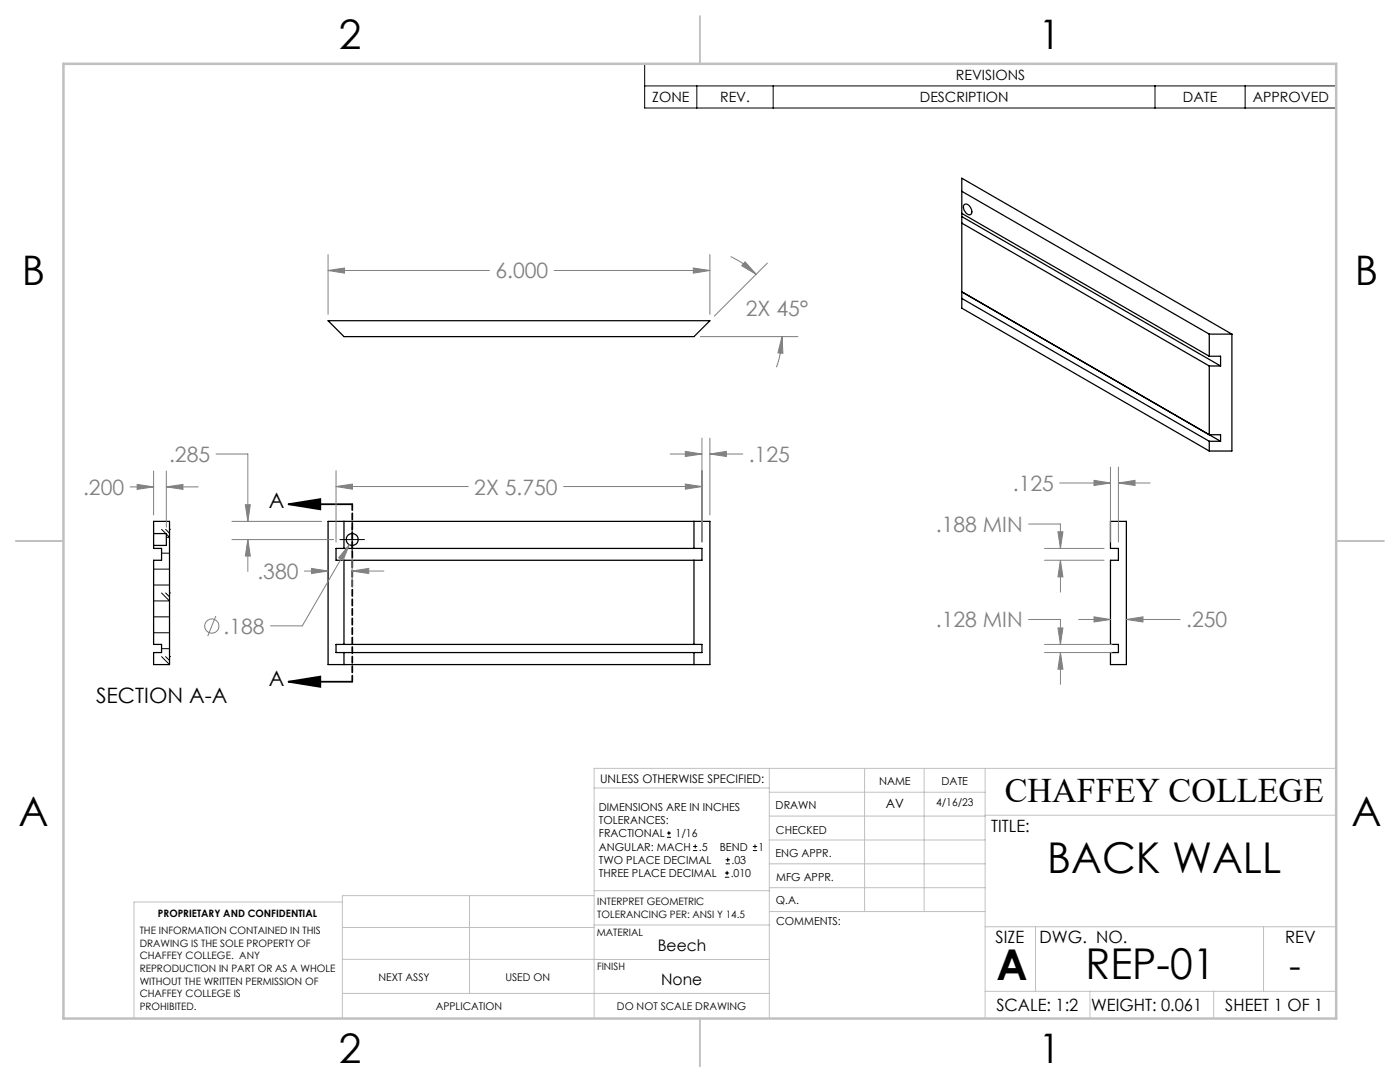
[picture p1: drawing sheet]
<svg xmlns="http://www.w3.org/2000/svg" width="279mm" height="216mm" viewBox="0 0 279 216" stroke-linecap="round" stroke-linejoin="round" font-family="sans-serif">
<g fill="none" stroke="#000" stroke-width=".25">
<path d="M191.9 38.2l49.4 28.5M191.9 42.6l49.4 28.5M191.9 43.2l51.7 29.8M191.9 44.5l49.4 28.5M191.9 59.5l49.4 28.6M192.4 40.9a1.14 1.14 0 0 1 1.5 1.1 .63 .63 0 0 1-.3 .9 .63 .63 0 0 1-.8-.4l-.5-.9zM65.5 64h76.2l-3.2 3.2h-69.8zM241.3 66.7v4.4M241.3 73v13.7M241.3 73h2.3M241.3 71.1h2.3v1.9M241.3 66.7h4.6"/>
<path d="M245.9 66.7v23.3h-4.6M245.9 66.7l-54-31.1v25.9l49.4 28.5M241.3 88.1v1.9M241.3 86.7h2.3v1.4M241.3 88.1h2.3M241.3 86.7l-49.4-28.5 51.7 29.9M30.7 106.5v2.3M30.7 106.5v-2.5h3.1v28.6h-3.1v-2.4h1.5v-1.6h-1.5v-16.8h1.5v-2.4h-1.5v-.6M30.7 106.5h2.5v2.3h-2.5M65.5 104h76.2v28.6h-76.2zM67.1 109.4h73v2.4h-73zM68.7 104v5.4"/>
<path d="M68.7 111.8v16.8M138.5 104v5.4M138.5 111.8v16.8M221.6 104h3.2v28.6h-3.2v-2.4h1.6v-1.6h-1.6v-16.8h1.6v-2.4h-1.6zM67.1 128.6h73v1.6h-73zM68.7 130.2v2.4M138.5 130.2v2.4"/>
<circle cx="70.3" cy="107.7" r="1.19"/>
</g>
<g fill="none" stroke="#000" stroke-width=".2">
<path d="M128.7 12.7h138v8.9h-138zM128.7 17.1h138M139.1 17.1v4.5M154.3 17.1v4.5M230.5 17.1v4.5M248.5 17.1v4.5M30.7 113.6h3.1M30.7 116.7h3.1M32.2 110.4h1.6M32.2 118.3l1.6 1.6h-3.1M32.2 105.6l.9 .9M33.1 118.3l.7 .8"/>
<path d="M33.1 105.6l.7 .8M33.2 106.6l.6 .6h-.6M33.8 118.3h.1M33.8 105.6h.1M67.8 107.7h4.9M70.3 105.2v4.9M30.7 123.1h3.1M30.7 126.3h3.1M32.2 129.4h1.6M32.2 131l1.6 1.6M33.1 131l.7 .8M33.8 131h.1"/>
<path d="M133.1 167.1h.8M133.1 166.2h.8M133.5 165.8v.9M138.3 169.7h.8M138.3 168.9h.8M138.7 168.5v.8M144.7 175h.8M144.7 174.2h.8M144.8 172.4h.9M144.8 171.6h.9M145.1 173.8v.8M145.2 171.1v.9"/>
<path d="M150.2 169.7h.9M150.2 168.9h.9M150.7 168.5v.8"/>
</g>
<g fill="none" stroke="#808080" stroke-width=".2">
<path d="M65.5 54l3.3-.5v1zM65.5 50.8v11.9M65.5 54h32.2M110.6 54h31.1M138.4 53.5l3.3 .5-3.3 .5zM141.7 50.8v11.9M145.8 51.2a17.6 17.6 0 0 1 5.1 3.6M148.7 52.2l2.2 2.6-2.9-1.8zM153.1 52.5l-10.5 10.6M139.8 67.2h19.4M156.1 67.2l.1 3.3-.9-.1zM156.1 67.2a16.9 16.9 0 0 1-1.2 6.1"/>
<path d="M26 97.2h4.7M27.4 96.7l3.3 .5-3.3 .4zM30.7 94v8.8M33.2 97.2l3.3-.5v.9zM33.2 94v11.2M33.2 97.2h6.3M43.1 90.6h6.4v13.4M67.1 97.1l3.2-.5v1zM67.1 93.9v14.3M67.1 97.1h26.4M112.5 97.1h27.6M133.7 90.6h6.4"/>
<path d="M136.8 96.6l3.3 .5-3.3 .5zM136.8 90.1l3.3 .5-3.3 .5zM140.1 87.4v20.8M141.7 90.6l3.3-.5v1zM141.7 90.6h6.5M141.7 87.4v15.4M211.5 96.4h10.1M218.3 95.8l3.3 .6-3.3 .5zM221.6 93.2v15M223.2 96.4l3.3-.6v1.1zM223.2 93.2v15M223.2 96.4h6.4"/>
<path d="M46.3 107.7h20.3M46.3 104h17.9M49 100.7h1l-.5 3.3zM49.5 107.7l.5 3.2h-1zM49.5 107.7v6.3M60.7 113.9h4.8M62.2 113.4l3.3 .5-3.3 .5zM69.7 108.7l-1.2 3.1-.9-.5zM69.7 108.7l-9.4 16.2h-6.3M70.3 113.9l3.3-.5v1zM70.3 111.4v5.7M70.3 113.9h6.3"/>
<path d="M205.3 104.6h6.3v4.8M208.5 111.8h11.8M208.5 109.4h11.8M211.1 106.1h1l-.5 3.3zM211.6 111.8l.5 3.3h-1zM211.6 111.8v6.3M43.1 122.9l-1.6 4M205.3 123.6h6.3v5M208.5 130.2h13.4M208.5 128.6h13.4M211.1 125.3h1l-.5 3.3zM211.6 130.2l.5 3.3h-1z"/>
<path d="M211.6 130.2v6.4M215.3 123.6h6.3M218.3 123.1l3.3 .5-3.3 .5zM224.8 123.6l3.3-.5v1zM224.8 123.6h10.7"/>
<circle cx="42.3" cy="124.9" r="1.41"/>
</g>
<path d="M57.6 100.6h12.7M57.6 100.6l6.3-1v2zM57.6 136h12.7M57.6 136l6.3-1v2.1z" fill="none" stroke="#000" stroke-width=".35"/>
<path d="M70.3 100.6v35.4" fill="none" stroke="#000" stroke-width=".35" stroke-dasharray="1.3 .6" stroke-dashoffset=".1"/>
<g fill="none" stroke="#c0c0c0" stroke-width=".2">
<path d="M118.6 157.2h34.9M153.5 153.3v49.9M153.5 158.1h43.1M172.5 153.3v28.6M184.4 153.3v28.6M196.6 153.3v49.9M266.7 153.3h-148.1v49.9M68.3 180h-41.6v23.2M93.7 178.7v19.5M118.6 178.7h-50.3v24.5M118.6 177.7h35M153.5 167.6h43.1"/>
<path d="M153.5 162.8h43.1M153.5 172.4h43.1M153.5 177.1h43.1M196.6 162.7h70.1M68.3 198.2h85.2M68.3 191.4l85.2 .1M68.3 185.1h50.3M118.6 184.6h35M153.6 181.9h43M196.6 197.8h70.1M196.6 184.9h70.1M206.7 184.9v12.9"/>
<path d="M217.5 197.8v5.4M242.2 197.8v5.4M252.2 184.9v12.9"/>
</g>
<path d="M139.7 3.2v9.5M3.1 107.9h9.6M266.7 107.9h9.5M139.7 203.2v9.6" fill="none" stroke="#c0c0c0" stroke-width=".25"/>
<path d="M12.7 12.7h254v190.5h-254z" fill="none" stroke="#c0c0c0" stroke-width=".5"/>
<path d="M57.6 100.6l6.3-1v2zM57.6 136l6.3-1v2.1z" fill="#000"/>
<path d="M67.1 97.1l3.2-.5v1zM136.8 96.6l3.3 .5-3.3 .5zM69.7 108.7l-2.1 2.6 .9 .5zM49.5 107.7l.5 3.2h-1zM49 100.7h1l-.5 3.3zM70.3 113.9l3.3-.5v1zM62.2 113.4l3.3 .5-3.3 .5zM136.8 90.1l3.3 .5-3.3 .5zM141.7 90.6l3.3-.5v1zM65.5 54l3.3-.5v1zM138.4 53.5l3.3 .5-3.3 .5zM156.1 67.2l.1 3.3-.9-.1zM148.7 52.2l2.2 2.6-2.9-1.8zM223.2 96.4l3.3-.6v1.1zM218.3 95.8l3.3 .6-3.3 .5zM218.3 123.1l3.3 .5-3.3 .5zM224.8 123.6l3.3-.5v1zM211.6 111.8l.5 3.3h-1zM211.1 106.1h1l-.5 3.3zM211.6 130.2l.5 3.3h-1zM211.1 125.3h1l-.5 3.3zM27.4 96.7l3.3 .5-3.3 .4zM33.2 97.2l3.3-.5v.9z" fill="#808080"/>
<g font-size="8.5">
<text x="209" y="174.2">BACK WALL</text>
<text x="198.9" y="195.5">A</text>
<text x="216.6" y="195.4">REP-01</text>
</g>
<g font-size="8.1">
<text x="67.6" y="9.7">2</text>
<text x="207.3" y="9.7">1</text>
<text x="4.4" y="57">B</text>
<text x="270.4" y="57">B</text>
<text x="3.7" y="164.9">A</text>
<text x="269.7" y="164.9">A</text>
<text x="67.6" y="212.2">2</text>
<text x="207.3" y="212.2">1</text>
</g>
<text font-size="7.1" x="257.3" y="195.1">-</text>
<text font-size="6.9" x="200.5" y="160.1">CHAFFEY COLLEGE</text>
<g font-size="4.2" fill="#808080">
<text x="98.9" y="55.6">6.000</text>
<text x="148.8" y="63">2X 45°</text>
<text x="33.7" y="92.2">.285</text>
<text x="149.4" y="92.2">.125</text>
<text x="16.6" y="98.7">.200</text>
<text x="94.7" y="98.7">2X 5.750</text>
<text x="202.1" y="98">.125</text>
<text x="186.8" y="106.2">.188 MIN</text>
<text x="51.4" y="115.5">.380</text>
<text x="186.8" y="125.2">.128 MIN</text>
<text x="236.7" y="125.2">.250</text>
<text x="44.6" y="126.5">.188</text>
</g>
<g font-size="4.2">
<text x="53.7" y="101.4">A</text>
<text x="53.7" y="136.8">A</text>
<text x="19.2" y="140.3">SECTION A-A</text>
</g>
<g font-size="3.4">
<text x="197.8" y="166">TITLE:</text>
<text x="198.7" y="188.1">SIZE</text>
<text x="207.5" y="188.1">DWG. NO.</text>
<text x="256.5" y="188.2">REV</text>
<text x="198.8" y="201.7">SCALE: 1:2</text>
<text x="217.7" y="201.8">WEIGHT: 0.061</text>
<text x="244.5" y="201.7">SHEET 1 OF 1</text>
</g>
<g font-size="3.2">
<text x="131.3" y="189.8">Beech</text>
<text x="132" y="196.6">None</text>
</g>
<g font-size="2.8">
<text x="190.8" y="16">REVISIONS</text>
<text x="130.2" y="20.4">ZONE</text>
<text x="143.7" y="20.4">REV.</text>
<text x="183.6" y="20.4">DESCRIPTION</text>
<text x="236.1" y="20.4">DATE</text>
<text x="250" y="20.4">APPROVED</text>
</g>
<text font-size="2.5" x="176.8" y="161.3">AV</text>
<text font-size="2.4" x="119.8" y="156.2">UNLESS OTHERWISE SPECIFIED:</text>
<g font-size="2.2">
<text x="119.5" y="161.8">DIMENSIONS ARE IN INCHES</text>
<text x="154.8" y="161.4">DRAWN</text>
<text x="175.4" y="156.6">NAME</text>
<text x="187.9" y="156.7">DATE</text>
<text x="119.5" y="164.4">TOLERANCES:</text>
<text x="119.5" y="167.1">FRACTIONAL</text>
<text x="134.8" y="167.1">1/16</text>
<text x="154.9" y="166.3">CHECKED</text>
<text x="119.5" y="172.4">TWO PLACE DECIMAL</text>
<text x="119.5" y="169.7">ANGULAR: MACH</text>
<text x="139.5" y="169.7">.5</text>
<text x="143.6" y="169.7">BEND</text>
<text x="146" y="172.4">.03</text>
<text x="151.4" y="169.7">1</text>
<text x="154.8" y="171">ENG APPR.</text>
<text x="119.5" y="175">THREE PLACE DECIMAL</text>
<text x="145.8" y="175">.010</text>
<text x="154.9" y="175.7">MFG APPR.</text>
<text x="154.9" y="180.4">Q.A.</text>
<text x="154.9" y="184.6">COMMENTS:</text>
</g>
<g font-size="2.1">
<text x="186.8" y="160.7">4/16/23</text>
<text x="75.5" y="195.7">NEXT ASSY</text>
<text x="100.9" y="195.7">USED ON</text>
<text x="86.9" y="201.5">APPLICATION</text>
<text x="123.1" y="201.6">DO NOT SCALE DRAWING</text>
</g>
<g font-size="2">
<text x="31.5" y="182.9">PROPRIETARY AND CONFIDENTIAL</text>
<text x="119.2" y="180.6">INTERPRET GEOMETRIC</text>
<text x="119.2" y="183.1">TOLERANCING PER: ANSI Y 14.5</text>
<text x="27.9" y="186.4">THE INFORMATION CONTAINED IN THIS</text>
<text x="27.9" y="188.9">DRAWING IS THE SOLE PROPERTY OF</text>
<text x="27.9" y="191.4">CHAFFEY COLLEGE. ANY</text>
<text x="119.1" y="186.7">MATERIAL</text>
<text x="27.9" y="193.9">REPRODUCTION IN PART OR AS A WHOLE</text>
<text x="27.9" y="196.5">WITHOUT THE WRITTEN PERMISSION OF</text>
<text x="119.1" y="193.5">FINISH</text>
<text x="27.9" y="199">CHAFFEY COLLEGE IS</text>
<text x="27.9" y="201.5">PROHIBITED.</text>
</g>
</svg>
